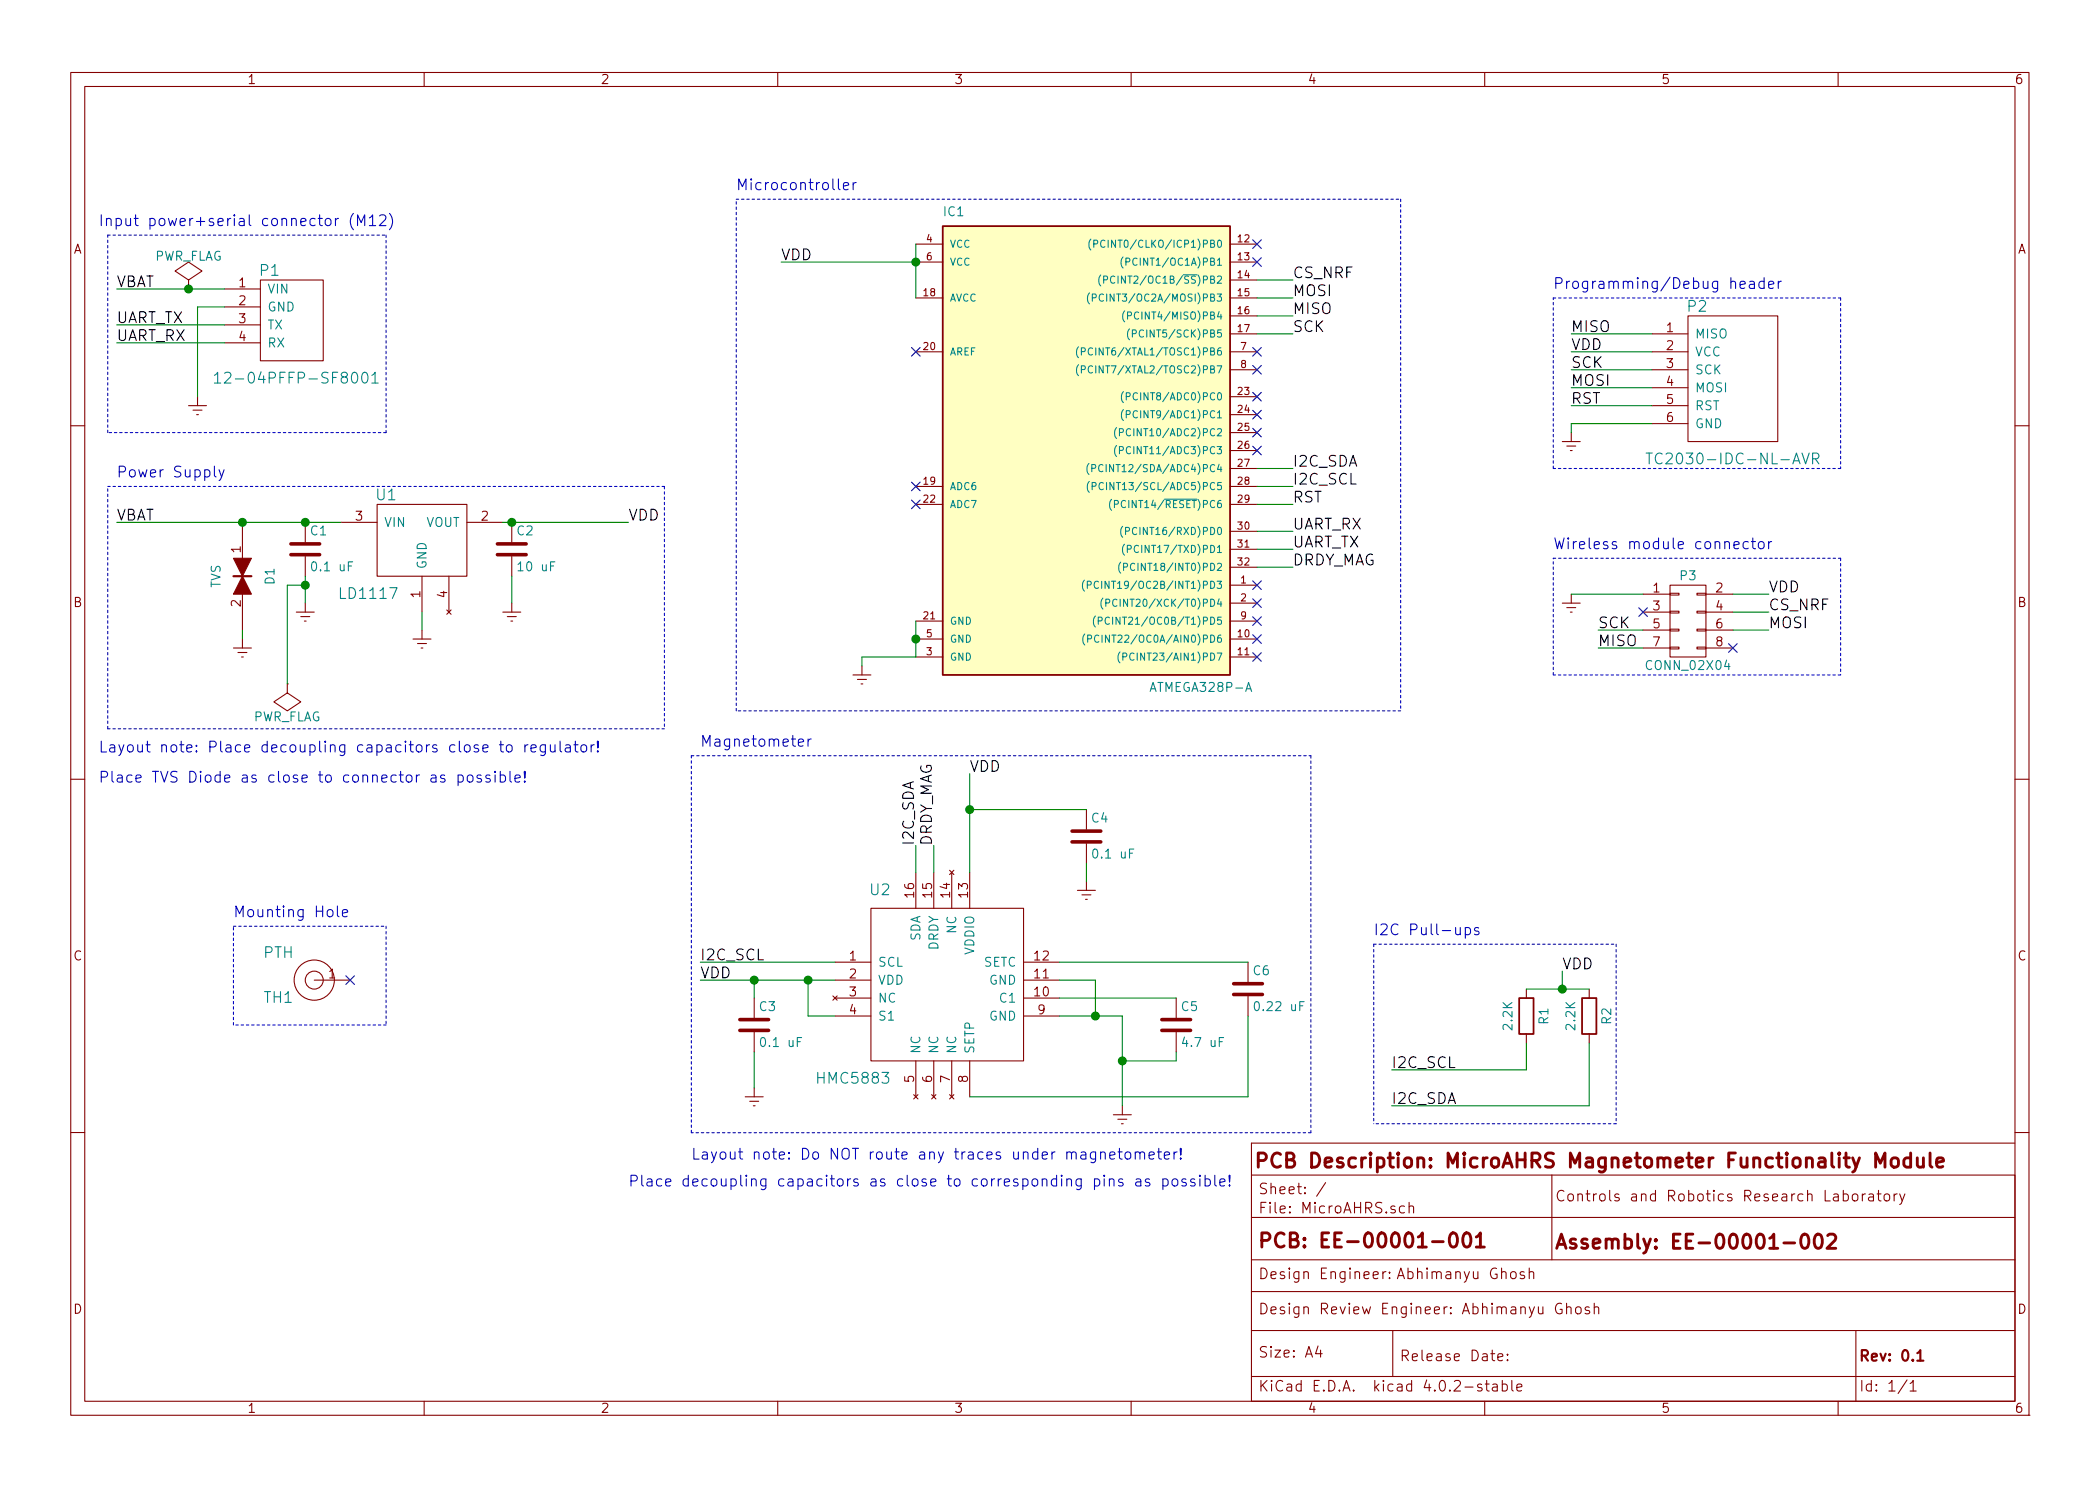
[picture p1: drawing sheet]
EESchema Schematic File Version 2
LIBS:power
LIBS:device
LIBS:transistors
LIBS:conn
LIBS:linear
LIBS:regul
LIBS:74xx
LIBS:cmos4000
LIBS:adc-dac
LIBS:memory
LIBS:xilinx
LIBS:microcontrollers
LIBS:dsp
LIBS:microchip
LIBS:analog_switches
LIBS:motorola
LIBS:texas
LIBS:intel
LIBS:audio
LIBS:interface
LIBS:digital-audio
LIBS:philips
LIBS:display
LIBS:cypress
LIBS:siliconi
LIBS:opto
LIBS:atmel
LIBS:contrib
LIBS:valves
LIBS:PowerManagement
LIBS:tag_connect
LIBS:mems
LIBS:amphenol_conn
LIBS:mechanical
LIBS:MicroAHRS-cache
EELAYER 25 0
EELAYER END
$Descr A4 11693 8268
encoding utf-8
Sheet 1 1
Title "MicroAHRS Magnetometer Functionality Module"
Date ""
Rev "0.1"
Comp ""
Comment1 "EE-00001-001"
Comment2 "EE-00001-002"
Comment3 "Abhimanyu Ghosh"
Comment4 "Abhimanyu Ghosh"
$EndDescr
$Comp
L ATMEGA328P-A IC1
U 1 1
P 6000 2450
F 0 "IC1" H 5250 3700 50  0000 L BNN
F 1 "ATMEGA328P-A" H 6400 1050 50  0000 L BNN
F 2 "Housings_QFP:TQFP-32_7x7mm_Pitch0.8mm" H 6000 2450 50  0001 C CIN
F 3 "" H 6000 2450 50  0000 C CNN
F 4 "ATMEGA328P-AUR" H 6000 2450 60  0001 C CNN "manf#"
	1    6000 2450
	1    0    0    -1  
$EndComp
$Comp
L LD1117 U1
U 1 1
P 2350 2950
F 0 "U1" H 2150 3150 60  0000 C CNN
F 1 "LD1117" H 2050 2600 60  0000 C CNN
F 2 "PowerPackages:SOT-223" H 2350 2950 60  0001 C CNN
F 3 "" H 2350 2950 60  0000 C CNN
F 4 "LD1117S33CTR" H 2350 2950 60  0001 C CNN "manf#"
	1    2350 2950
	1    0    0    -1  
$EndComp
$Comp
L TC2030-IDC-NL-AVR P2
U 1 1
P 9550 2150
F 0 "P2" H 9450 2600 60  0000 C CNN
F 1 "TC2030-IDC-NL-AVR" H 9650 1750 60  0000 C CNN
F 2 "connectors:TC2030-IDC-NL-AVR" H 9550 2150 60  0001 C CNN
F 3 "" H 9550 2150 60  0000 C CNN
F 4 "TC2030-IDC-NL" H 9550 2150 60  0001 C CNN "manf#"
	1    9550 2150
	1    0    0    -1  
$EndComp
$Comp
L HMC5883 U2
U 1 1
P 5250 5500
F 0 "U2" H 4900 6050 60  0000 C CNN
F 1 "HMC5883" H 4750 5000 60  0000 C CNN
F 2 "LCC:LCC16" H 5200 5600 60  0001 C CNN
F 3 "" H 5200 5600 60  0000 C CNN
F 4 "HMC5883L-TR" H 5000 6150 60  0001 C CNN "manf#"
	1    5250 5500
	1    0    0    -1  
$EndComp
Text Label 8750 2150 0    60   ~ 0
MOSI
Text Label 8750 1850 0    60   ~ 0
MISO
Text Label 8750 2050 0    60   ~ 0
SCK
Text Label 8750 2250 0    60   ~ 0
RST
Text Label 8750 1950 0    60   ~ 0
VDD
Text Label 4350 1450 0    60   ~ 0
VDD
$Comp
L Earth #PWR01
U 1 1
P 4800 3700
F 0 "#PWR01" H 4800 3450 50  0001 C CNN
F 1 "Earth" H 4800 3550 50  0001 C CNN
F 2 "" H 4800 3700 50  0000 C CNN
F 3 "" H 4800 3700 50  0000 C CNN
	1    4800 3700
	1    0    0    -1  
$EndComp
Text Label 3500 2900 0    60   ~ 0
VDD
$Comp
L Earth #PWR02
U 1 1
P 2350 3500
F 0 "#PWR02" H 2350 3250 50  0001 C CNN
F 1 "Earth" H 2350 3350 50  0001 C CNN
F 2 "" H 2350 3500 50  0000 C CNN
F 3 "" H 2350 3500 50  0000 C CNN
	1    2350 3500
	1    0    0    -1  
$EndComp
Text Label 7200 1650 0    60   ~ 0
MOSI
Text Label 7200 1750 0    60   ~ 0
MISO
Text Label 7200 1850 0    60   ~ 0
SCK
Text Label 7200 2800 0    60   ~ 0
RST
$Comp
L Earth #PWR03
U 1 1
P 8750 2400
F 0 "#PWR03" H 8750 2150 50  0001 C CNN
F 1 "Earth" H 8750 2250 50  0001 C CNN
F 2 "" H 8750 2400 50  0000 C CNN
F 3 "" H 8750 2400 50  0000 C CNN
	1    8750 2400
	1    0    0    -1  
$EndComp
Text Label 650  2900 0    60   ~ 0
VBAT
$Comp
L C C1
U 1 1
P 1700 3050
F 0 "C1" H 1725 3150 50  0000 L CNN
F 1 "0.1 uF" H 1725 2950 50  0000 L CNN
F 2 "Capacitors_SMD:C_0402" H 1738 2900 50  0001 C CNN
F 3 "" H 1700 3050 50  0000 C CNN
F 4 "CL05B104KO5NNNC" H 1700 3050 60  0001 C CNN "manf#"
	1    1700 3050
	1    0    0    -1  
$EndComp
$Comp
L C C2
U 1 1
P 2850 3050
F 0 "C2" H 2875 3150 50  0000 L CNN
F 1 "10 uF" H 2875 2950 50  0000 L CNN
F 2 "Capacitors_SMD:C_0805" H 2888 2900 50  0001 C CNN
F 3 "" H 2850 3050 50  0000 C CNN
F 4 "GRM21BR61C106KE15K" H 2850 3050 60  0001 C CNN "manf#"
	1    2850 3050
	1    0    0    -1  
$EndComp
$Comp
L Earth #PWR04
U 1 1
P 1700 3350
F 0 "#PWR04" H 1700 3100 50  0001 C CNN
F 1 "Earth" H 1700 3200 50  0001 C CNN
F 2 "" H 1700 3350 50  0000 C CNN
F 3 "" H 1700 3350 50  0000 C CNN
	1    1700 3350
	1    0    0    -1  
$EndComp
$Comp
L Earth #PWR05
U 1 1
P 2850 3350
F 0 "#PWR05" H 2850 3100 50  0001 C CNN
F 1 "Earth" H 2850 3200 50  0001 C CNN
F 2 "" H 2850 3350 50  0000 C CNN
F 3 "" H 2850 3350 50  0000 C CNN
	1    2850 3350
	1    0    0    -1  
$EndComp
$Comp
L TVS D1
U 1 1
P 1350 3200
F 0 "D1" H 1350 3350 50  0000 C CNN
F 1 "TVS" H 1350 3050 50  0000 C CNN
F 2 "Diodes:TVS_0603" H 1350 3200 50  0001 C CNN
F 3 "" H 1350 3200 50  0000 C CNN
F 4 "CD0603-T12C" H 1350 3200 60  0001 C CNN "manf#"
	1    1350 3200
	0    1    1    0   
$EndComp
$Comp
L Earth #PWR06
U 1 1
P 1350 3550
F 0 "#PWR06" H 1350 3300 50  0001 C CNN
F 1 "Earth" H 1350 3400 50  0001 C CNN
F 2 "" H 1350 3550 50  0000 C CNN
F 3 "" H 1350 3550 50  0000 C CNN
	1    1350 3550
	1    0    0    -1  
$EndComp
Text Label 7200 2600 0    60   ~ 0
I2C_SDA
Text Label 7200 2700 0    60   ~ 0
I2C_SCL
NoConn ~ 5100 2800
NoConn ~ 5100 2700
NoConn ~ 5100 1950
Text Label 7200 2950 0    60   ~ 0
UART_RX
Text Label 7200 3050 0    60   ~ 0
UART_TX
NoConn ~ 7000 1450
NoConn ~ 7000 1350
NoConn ~ 7000 3650
NoConn ~ 7000 3550
NoConn ~ 7000 3450
NoConn ~ 7000 3350
NoConn ~ 7000 3250
NoConn ~ 7000 2500
NoConn ~ 7000 2400
NoConn ~ 7000 2300
NoConn ~ 7000 2200
NoConn ~ 7000 2050
NoConn ~ 7000 1950
Text Label 5100 4700 1    60   ~ 0
I2C_SDA
Text Label 3900 5350 0    60   ~ 0
I2C_SCL
Text Label 3900 5450 0    60   ~ 0
VDD
Text Label 5400 4300 0    60   ~ 0
VDD
Text Label 5200 4700 1    60   ~ 0
DRDY_MAG
Text Label 7200 3150 0    60   ~ 0
DRDY_MAG
$Comp
L Earth #PWR07
U 1 1
P 6250 6150
F 0 "#PWR07" H 6250 5900 50  0001 C CNN
F 1 "Earth" H 6250 6000 50  0001 C CNN
F 2 "" H 6250 6150 50  0000 C CNN
F 3 "" H 6250 6150 50  0000 C CNN
	1    6250 6150
	1    0    0    -1  
$EndComp
$Comp
L C C6
U 1 1
P 6950 5500
F 0 "C6" H 6975 5600 50  0000 L CNN
F 1 "0.22 uF" H 6975 5400 50  0000 L CNN
F 2 "Capacitors_SMD:C_0402" H 6988 5350 50  0001 C CNN
F 3 "" H 6950 5500 50  0000 C CNN
F 4 "LMK105BJ224KV-F" H 6950 5500 60  0001 C CNN "manf#"
	1    6950 5500
	1    0    0    -1  
$EndComp
$Comp
L Earth #PWR08
U 1 1
P 6050 4900
F 0 "#PWR08" H 6050 4650 50  0001 C CNN
F 1 "Earth" H 6050 4750 50  0001 C CNN
F 2 "" H 6050 4900 50  0000 C CNN
F 3 "" H 6050 4900 50  0000 C CNN
	1    6050 4900
	1    0    0    -1  
$EndComp
$Comp
L Earth #PWR09
U 1 1
P 4200 6050
F 0 "#PWR09" H 4200 5800 50  0001 C CNN
F 1 "Earth" H 4200 5900 50  0001 C CNN
F 2 "" H 4200 6050 50  0000 C CNN
F 3 "" H 4200 6050 50  0000 C CNN
	1    4200 6050
	1    0    0    -1  
$EndComp
Wire Wire Line
	5100 1350 5100 1650
Wire Wire Line
	4350 1450 5100 1450
Connection ~ 5100 1450
Wire Wire Line
	4800 3700 4800 3650
Wire Wire Line
	5100 3650 4800 3650
Wire Wire Line
	5100 3450 5100 3650
Connection ~ 5100 3550
Wire Wire Line
	2800 2900 3500 2900
Wire Wire Line
	2350 3500 2350 3400
Wire Wire Line
	7000 2800 7200 2800
Wire Wire Line
	7000 1850 7200 1850
Wire Wire Line
	7000 1750 7200 1750
Wire Wire Line
	7000 1650 7200 1650
Wire Wire Line
	8750 2400 8750 2350
Wire Wire Line
	8750 2350 9200 2350
Wire Wire Line
	8750 2250 9200 2250
Wire Wire Line
	8750 2150 9200 2150
Wire Wire Line
	8750 2050 9200 2050
Wire Wire Line
	8750 1950 9200 1950
Wire Wire Line
	8750 1850 9200 1850
Wire Wire Line
	650  2900 1900 2900
Wire Wire Line
	1700 3200 1700 3350
Wire Wire Line
	2850 3350 2850 3200
Connection ~ 1700 2900
Connection ~ 2850 2900
Wire Wire Line
	1350 3550 1350 3500
Connection ~ 1350 2900
Wire Wire Line
	7000 2700 7200 2700
Wire Wire Line
	7000 2600 7200 2600
Wire Wire Line
	7000 3050 7200 3050
Wire Wire Line
	7000 2950 7200 2950
Wire Wire Line
	3900 5350 4650 5350
Wire Wire Line
	5100 4850 5100 4700
Wire Wire Line
	3900 5450 4650 5450
Wire Wire Line
	5400 4300 5400 4850
Wire Wire Line
	5900 5450 6100 5450
Wire Wire Line
	6100 5450 6100 5650
Wire Wire Line
	5900 5650 6250 5650
Wire Wire Line
	5200 4850 5200 4700
Wire Wire Line
	7000 3150 7200 3150
Wire Wire Line
	6250 5650 6250 6150
Connection ~ 6100 5650
Wire Wire Line
	4650 5650 4500 5650
Wire Wire Line
	4500 5650 4500 5450
Connection ~ 4500 5450
Wire Wire Line
	5900 5350 6950 5350
Wire Wire Line
	5400 6100 6950 6100
Wire Wire Line
	6950 6100 6950 5650
$Comp
L C C3
U 1 1
P 4200 5700
F 0 "C3" H 4225 5800 50  0000 L CNN
F 1 "0.1 uF" H 4225 5600 50  0000 L CNN
F 2 "Capacitors_SMD:C_0402" H 4238 5550 50  0001 C CNN
F 3 "" H 4200 5700 50  0000 C CNN
F 4 "CL05B104KO5NNNC" H 4200 5700 60  0001 C CNN "manf#"
	1    4200 5700
	1    0    0    -1  
$EndComp
$Comp
L C C4
U 1 1
P 6050 4650
F 0 "C4" H 6075 4750 50  0000 L CNN
F 1 "0.1 uF" H 6075 4550 50  0000 L CNN
F 2 "Capacitors_SMD:C_0402" H 6088 4500 50  0001 C CNN
F 3 "" H 6050 4650 50  0000 C CNN
F 4 "CL05B104KO5NNNC" H 6050 4650 60  0001 C CNN "manf#"
	1    6050 4650
	1    0    0    -1  
$EndComp
Wire Wire Line
	4200 6050 4200 5850
Wire Wire Line
	4200 5550 4200 5450
Connection ~ 4200 5450
Wire Wire Line
	5400 4500 6050 4500
Connection ~ 5400 4500
Wire Wire Line
	6050 4900 6050 4800
$Comp
L C C5
U 1 1
P 6550 5700
F 0 "C5" H 6575 5800 50  0000 L CNN
F 1 "4.7 uF" H 6575 5600 50  0000 L CNN
F 2 "Capacitors_SMD:C_1210" H 6588 5550 50  0001 C CNN
F 3 "" H 6550 5700 50  0000 C CNN
F 4 "TCJB475M025R0150" H 6550 5700 60  0001 C CNN "manf#"
	1    6550 5700
	1    0    0    -1  
$EndComp
Wire Wire Line
	5900 5550 6550 5550
Wire Wire Line
	6250 5900 6550 5900
Wire Wire Line
	6550 5900 6550 5850
Connection ~ 6250 5900
Text Label 7750 5950 0    60   ~ 0
I2C_SCL
Text Label 7750 6150 0    60   ~ 0
I2C_SDA
Text Label 8700 5400 0    60   ~ 0
VDD
$Comp
L R R1
U 1 1
P 8500 5650
F 0 "R1" V 8600 5650 50  0000 C CNN
F 1 "2.2K" V 8400 5650 50  0000 C CNN
F 2 "Resistors_SMD:R_0603" V 8430 5650 50  0001 C CNN
F 3 "" H 8500 5650 50  0000 C CNN
F 4 "RC0603FR-072K2L" V 8500 5650 60  0001 C CNN "manf#"
	1    8500 5650
	1    0    0    -1  
$EndComp
$Comp
L R R2
U 1 1
P 8850 5650
F 0 "R2" V 8950 5650 50  0000 C CNN
F 1 "2.2K" V 8750 5650 50  0000 C CNN
F 2 "Resistors_SMD:R_0603" V 8780 5650 50  0001 C CNN
F 3 "" H 8850 5650 50  0000 C CNN
F 4 "RC0603FR-072K2L" V 8850 5650 60  0001 C CNN "manf#"
	1    8850 5650
	1    0    0    -1  
$EndComp
Wire Wire Line
	8500 5500 8850 5500
Wire Wire Line
	8700 5500 8700 5400
Connection ~ 8700 5500
Wire Wire Line
	7750 5950 8500 5950
Wire Wire Line
	8500 5950 8500 5800
Wire Wire Line
	7750 6150 8850 6150
Wire Wire Line
	8850 6150 8850 5800
$Comp
L 12-04PFFP-SF8001 P1
U 1 1
P 1550 1750
F 0 "P1" H 1500 2000 60  0000 C CNN
F 1 "12-04PFFP-SF8001" H 1650 1400 60  0000 C CNN
F 2 "connectors:12-04PFFP-SF8001" H 1550 1750 60  0001 C CNN
F 3 "" H 1500 2000 60  0000 C CNN
F 4 "12-04PFFP-SF8001" H 1600 2100 60  0001 C CNN "manf#"
	1    1550 1750
	1    0    0    -1  
$EndComp
Text Label 650  1600 0    60   ~ 0
VBAT
$Comp
L Earth #PWR010
U 1 1
P 1100 2200
F 0 "#PWR010" H 1100 1950 50  0001 C CNN
F 1 "Earth" H 1100 2050 50  0001 C CNN
F 2 "" H 1100 2200 50  0000 C CNN
F 3 "" H 1100 2200 50  0000 C CNN
	1    1100 2200
	1    0    0    -1  
$EndComp
Text Label 650  1900 0    60   ~ 0
UART_RX
Text Label 650  1800 0    60   ~ 0
UART_TX
Wire Wire Line
	650  1600 1250 1600
Wire Wire Line
	1100 2200 1100 1700
Wire Wire Line
	1100 1700 1250 1700
Wire Wire Line
	650  1800 1250 1800
Wire Wire Line
	650  1900 1250 1900
$Comp
L PWR_FLAG #FLG011
U 1 1
P 1050 1600
F 0 "#FLG011" H 1050 1695 50  0001 C CNN
F 1 "PWR_FLAG" H 1050 1780 50  0000 C CNN
F 2 "" H 1050 1600 50  0000 C CNN
F 3 "" H 1050 1600 50  0000 C CNN
	1    1050 1600
	1    0    0    -1  
$EndComp
Connection ~ 1050 1600
$Comp
L PWR_FLAG #FLG012
U 1 1
P 1600 3800
F 0 "#FLG012" H 1600 3895 50  0001 C CNN
F 1 "PWR_FLAG" H 1600 3980 50  0000 C CNN
F 2 "" H 1600 3800 50  0000 C CNN
F 3 "" H 1600 3800 50  0000 C CNN
	1    1600 3800
	-1   0    0    1   
$EndComp
Wire Wire Line
	1600 3800 1600 3250
Wire Wire Line
	1600 3250 1700 3250
Connection ~ 1700 3250
Wire Notes Line
	600  1300 2150 1300
Wire Notes Line
	2150 1300 2150 2400
Wire Notes Line
	2150 2400 600  2400
Wire Notes Line
	600  2400 600  1300
Text Notes 550  1250 0    60   ~ 0
Input power+serial connector (M12)
Text Notes 650  2650 0    60   ~ 0
Power Supply
Wire Notes Line
	600  2700 3700 2700
Wire Notes Line
	3700 2700 3700 4050
Wire Notes Line
	3700 4050 600  4050
Wire Notes Line
	600  4050 600  2700
Text Notes 550  4350 0    60   ~ 0
Layout note: Place decoupling capacitors close to regulator!\n\nPlace TVS Diode as close to connector as possible!
Text Notes 3850 6450 0    60   ~ 0
Layout note: Do NOT route any traces under magnetometer!
Text Notes 3500 6600 0    60   ~ 0
Place decoupling capacitors as close to corresponding pins as possible!
Wire Notes Line
	7650 5250 7650 6250
Wire Notes Line
	7650 5250 9000 5250
Wire Notes Line
	9000 5250 9000 6250
Wire Notes Line
	9000 6250 7650 6250
Text Notes 7650 5200 0    60   ~ 0
I2C Pull-ups
Wire Notes Line
	3850 4200 7300 4200
Wire Notes Line
	7300 4200 7300 6300
Wire Notes Line
	7300 6300 3850 6300
Wire Notes Line
	3850 6300 3850 4200
Text Notes 3900 4150 0    60   ~ 0
Magnetometer
Wire Notes Line
	8650 1650 10250 1650
Wire Notes Line
	10250 1650 10250 2600
Wire Notes Line
	10250 2600 8650 2600
Wire Notes Line
	8650 2600 8650 1650
Text Notes 8650 1600 0    60   ~ 0
Programming/Debug header
$Comp
L PTH TH1
U 1 1
P 1750 5450
F 0 "TH1" H 1550 5350 60  0000 C CNN
F 1 "PTH" H 1550 5600 60  0000 C CNN
F 2 "Mounting_Holes:MountingHole_3mm" H 1750 5450 60  0001 C CNN
F 3 "" H 1750 5450 60  0000 C CNN
	1    1750 5450
	1    0    0    -1  
$EndComp
NoConn ~ 1950 5450
$Comp
L CONN_02X04 P3
U 1 1
P 9400 3450
F 0 "P3" H 9400 3700 50  0000 C CNN
F 1 "CONN_02X04" H 9400 3200 50  0000 C CNN
F 2 "Socket_Strips:Socket_Strip_Straight_2x04" H 9400 2250 50  0001 C CNN
F 3 "" H 9400 2250 50  0000 C CNN
F 4 "PPTC042LFBN-RC" H 9400 3450 60  0001 C CNN "manf#"
	1    9400 3450
	1    0    0    -1  
$EndComp
Text Notes 8650 3050 0    60   ~ 0
Wireless module connector
Text Label 8900 3600 0    60   ~ 0
MISO
Text Label 9850 3500 0    60   ~ 0
MOSI
Text Label 9850 3300 0    60   ~ 0
VDD
Text Label 8900 3500 0    60   ~ 0
SCK
$Comp
L Earth #PWR013
U 1 1
P 8750 3300
F 0 "#PWR013" H 8750 3050 50  0001 C CNN
F 1 "Earth" H 8750 3150 50  0001 C CNN
F 2 "" H 8750 3300 50  0000 C CNN
F 3 "" H 8750 3300 50  0000 C CNN
	1    8750 3300
	1    0    0    -1  
$EndComp
Text Label 7200 1550 0    60   ~ 0
CS_NRF
Wire Wire Line
	7000 1550 7200 1550
Text Label 9850 3400 0    60   ~ 0
CS_NRF
Wire Wire Line
	8750 3300 9150 3300
Wire Wire Line
	9650 3300 9850 3300
Wire Wire Line
	9650 3400 9850 3400
Wire Wire Line
	8900 3500 9150 3500
Wire Wire Line
	8900 3600 9150 3600
Wire Wire Line
	9650 3500 9850 3500
NoConn ~ 9650 3600
NoConn ~ 9150 3400
Wire Notes Line
	8650 3100 10250 3100
Wire Notes Line
	10250 3100 10250 3750
Wire Notes Line
	10250 3750 8650 3750
Wire Notes Line
	8650 3750 8650 3100
Wire Notes Line
	4100 1100 7800 1100
Wire Notes Line
	7800 1100 7800 3950
Wire Notes Line
	7800 3950 4100 3950
Wire Notes Line
	4100 3950 4100 1100
Text Notes 4100 1050 0    60   ~ 0
Microcontroller
Text Notes 1300 5100 0    60   ~ 0
Mounting Hole
Wire Notes Line
	1300 5150 2150 5150
Wire Notes Line
	2150 5150 2150 5700
Wire Notes Line
	2150 5700 1300 5700
Wire Notes Line
	1300 5700 1300 5150
$EndSCHEMATC
